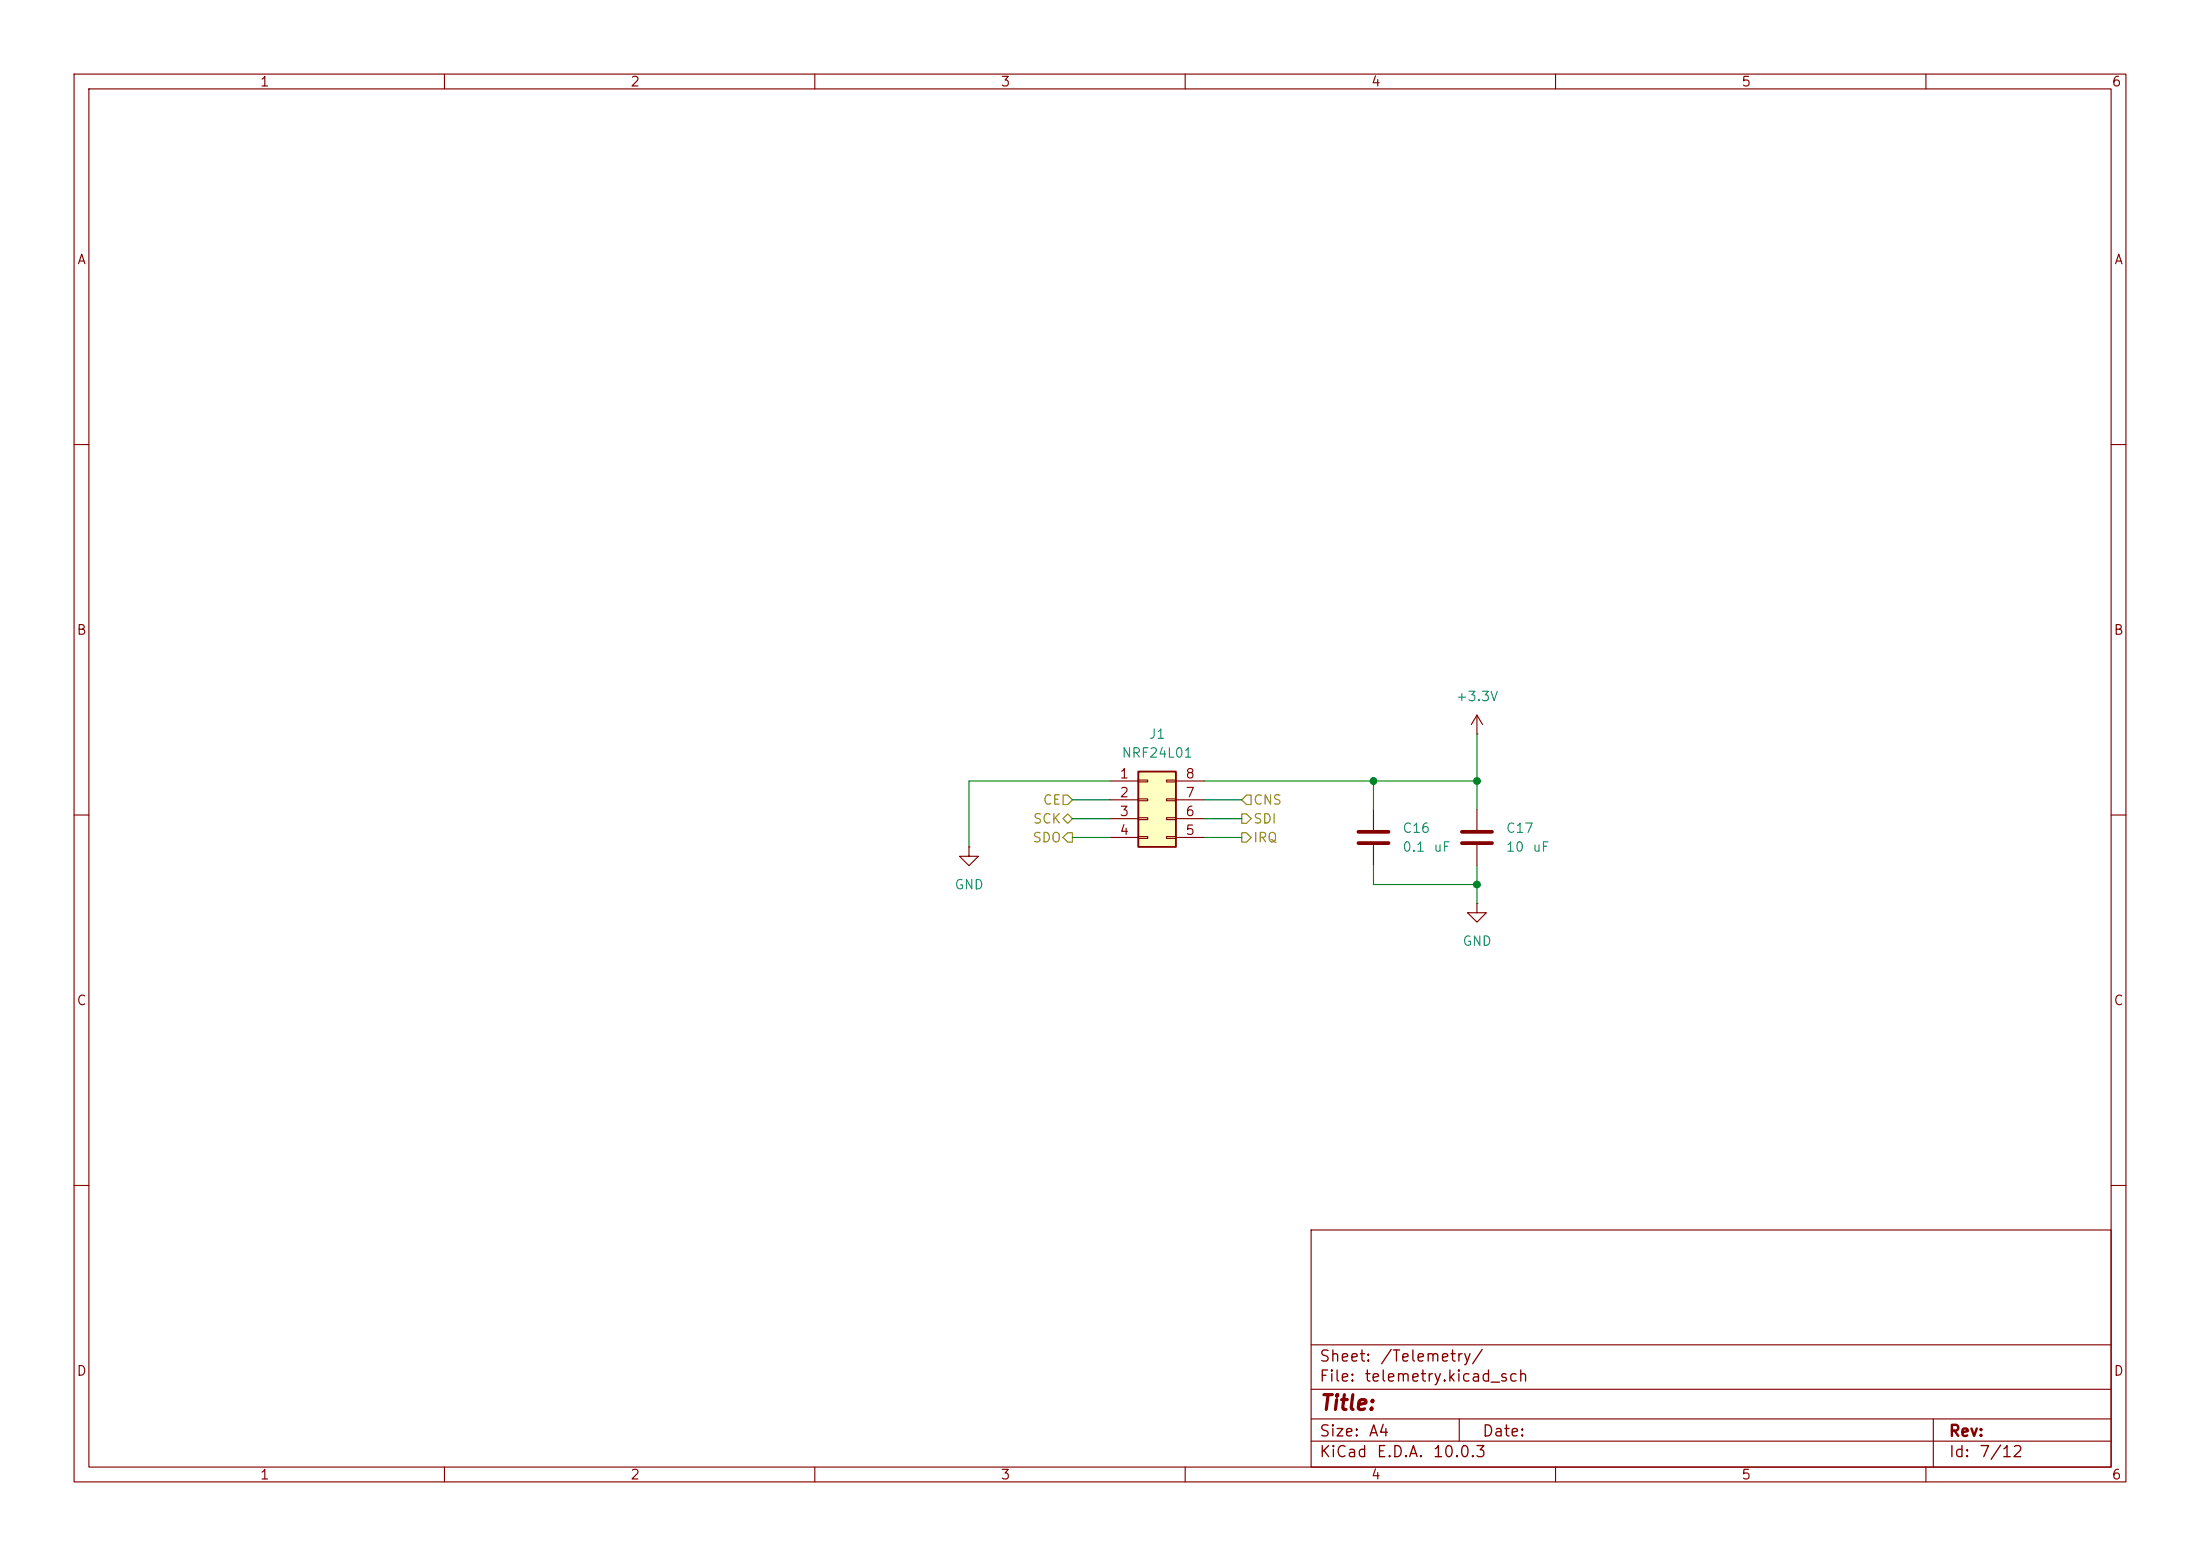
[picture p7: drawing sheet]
(kicad_sch
 (version 20260306)
 (generator "eeschema")
 (generator_version "10.0")
 (paper "A4")
 (lib_symbols
  (symbol "Connector_Generic:Conn_02x04_Counter_Clockwise"
   (pin_names
    (offset 1.016) (hide yes)) (exclude_from_sim no) (in_bom yes) (on_board yes)
   (in_pos_files yes)
   (duplicate_pin_numbers_are_jumpers no)
   (property "Reference" "J" (at 1.27 5.08 0) (show_name no) (do_not_autoplace no) (effects (font (size 1.27 1.27))))
   (property "Value" "Conn_02x04_Counter_Clockwise" (at 1.27 -7.62 0) (show_name no) (do_not_autoplace no) (effects (font (size 1.27 1.27))))
   (property "Footprint" "" (at 0 0 0) (show_name no) (do_not_autoplace no) (hide yes) (effects (font (size 1.27 1.27))))
   (property "Datasheet" "" (at 0 0 0) (show_name no) (do_not_autoplace no) (hide yes) (effects (font (size 1.27 1.27))))
   (property "Description" "Generic connector, double row, 02x04, counter clockwise pin numbering scheme (similar to DIP package numbering), script generated (kicad-library-utils/schlib/autogen/connector/)" (at 0 0 0) (show_name no) (do_not_autoplace no) (hide yes) (effects (font (size 1.27 1.27))))
   (symbol "Conn_02x04_Counter_Clockwise_1_1"
    (rectangle (start -1.27 3.81) (end 3.81 -6.35) (stroke (width 0.254) (type default)) (fill (type background)))
    (rectangle (start -1.27 2.667) (end 0 2.413) (stroke (width 0.1524) (type default)) (fill (type none)))
    (rectangle (start -1.27 0.127) (end 0 -0.127) (stroke (width 0.1524) (type default)) (fill (type none)))
    (rectangle (start -1.27 -2.413) (end 0 -2.667) (stroke (width 0.1524) (type default)) (fill (type none)))
    (rectangle (start -1.27 -4.953) (end 0 -5.207) (stroke (width 0.1524) (type default)) (fill (type none)))
    (rectangle (start 3.81 2.667) (end 2.54 2.413) (stroke (width 0.1524) (type default)) (fill (type none)))
    (rectangle (start 3.81 0.127) (end 2.54 -0.127) (stroke (width 0.1524) (type default)) (fill (type none)))
    (rectangle (start 3.81 -2.413) (end 2.54 -2.667) (stroke (width 0.1524) (type default)) (fill (type none)))
    (rectangle (start 3.81 -4.953) (end 2.54 -5.207) (stroke (width 0.1524) (type default)) (fill (type none)))
    (pin passive line (at -5.08 2.54 0) (length 3.81) (name "Pin_1" (effects (font (size 1.27 1.27)))) (number "1" (effects (font (size 1.27 1.27)))))
    (pin passive line (at -5.08 0 0) (length 3.81) (name "Pin_2" (effects (font (size 1.27 1.27)))) (number "2" (effects (font (size 1.27 1.27)))))
    (pin passive line (at -5.08 -2.54 0) (length 3.81) (name "Pin_3" (effects (font (size 1.27 1.27)))) (number "3" (effects (font (size 1.27 1.27)))))
    (pin passive line (at -5.08 -5.08 0) (length 3.81) (name "Pin_4" (effects (font (size 1.27 1.27)))) (number "4" (effects (font (size 1.27 1.27)))))
    (pin passive line (at 7.62 -5.08 180) (length 3.81) (name "Pin_5" (effects (font (size 1.27 1.27)))) (number "5" (effects (font (size 1.27 1.27)))))
    (pin passive line (at 7.62 -2.54 180) (length 3.81) (name "Pin_6" (effects (font (size 1.27 1.27)))) (number "6" (effects (font (size 1.27 1.27)))))
    (pin passive line (at 7.62 0 180) (length 3.81) (name "Pin_7" (effects (font (size 1.27 1.27)))) (number "7" (effects (font (size 1.27 1.27)))))
    (pin passive line (at 7.62 2.54 180) (length 3.81) (name "Pin_8" (effects (font (size 1.27 1.27)))) (number "8" (effects (font (size 1.27 1.27))))))
   (embedded_fonts no))
  (symbol "Device:C"
   (pin_numbers (hide yes))
   (pin_names
    (offset 0.254)) (exclude_from_sim no) (in_bom yes) (on_board yes)
   (in_pos_files yes)
   (duplicate_pin_numbers_are_jumpers no)
   (property "Reference" "C" (at 0.635 2.54 0) (show_name no) (do_not_autoplace no) (effects (font (size 1.27 1.27)) (justify left)))
   (property "Value" "C" (at 0.635 -2.54 0) (show_name no) (do_not_autoplace no) (effects (font (size 1.27 1.27)) (justify left)))
   (property "Footprint" "" (at 0.9652 -3.81 0) (show_name no) (do_not_autoplace no) (hide yes) (effects (font (size 1.27 1.27))))
   (property "Datasheet" "" (at 0 0 0) (show_name no) (do_not_autoplace no) (hide yes) (effects (font (size 1.27 1.27))))
   (property "Description" "Unpolarized capacitor" (at 0 0 0) (show_name no) (do_not_autoplace no) (hide yes) (effects (font (size 1.27 1.27))))
   (symbol "C_0_1"
    (polyline (pts (xy -2.032 0.762) (xy 2.032 0.762)) (stroke (width 0.508) (type default)) (fill (type none)))
    (polyline (pts (xy -2.032 -0.762) (xy 2.032 -0.762)) (stroke (width 0.508) (type default)) (fill (type none))))
   (symbol "C_1_1"
    (pin passive line (at 0 3.81 270) (length 2.794) (name "" (effects (font (size 1.27 1.27)))) (number "1" (effects (font (size 1.27 1.27)))))
    (pin passive line (at 0 -3.81 90) (length 2.794) (name "" (effects (font (size 1.27 1.27)))) (number "2" (effects (font (size 1.27 1.27))))))
   (embedded_fonts no))
  (symbol "power:+3.3V"
   (power global)
   (pin_numbers (hide yes))
   (pin_names
    (offset 0) (hide yes)) (exclude_from_sim no) (in_bom yes) (on_board yes)
   (in_pos_files yes)
   (duplicate_pin_numbers_are_jumpers no)
   (property "Reference" "#PWR" (at 0 -3.81 0) (show_name no) (do_not_autoplace no) (hide yes) (effects (font (size 1.27 1.27))))
   (property "Value" "+3.3V" (at 0 3.556 0) (show_name no) (do_not_autoplace no) (effects (font (size 1.27 1.27))))
   (property "Footprint" "" (at 0 0 0) (show_name no) (do_not_autoplace no) (hide yes) (effects (font (size 1.27 1.27))))
   (property "Datasheet" "" (at 0 0 0) (show_name no) (do_not_autoplace no) (hide yes) (effects (font (size 1.27 1.27))))
   (property "Description" "Power symbol creates a global label with name \"+3.3V\"" (at 0 0 0) (show_name no) (do_not_autoplace no) (hide yes) (effects (font (size 1.27 1.27))))
   (symbol "+3.3V_0_1"
    (polyline (pts (xy -0.762 1.27) (xy 0 2.54)) (stroke (width 0) (type default)) (fill (type none)))
    (polyline (pts (xy 0 2.54) (xy 0.762 1.27)) (stroke (width 0) (type default)) (fill (type none)))
    (polyline (pts (xy 0 0) (xy 0 2.54)) (stroke (width 0) (type default)) (fill (type none))))
   (symbol "+3.3V_1_1"
    (pin power_in line (at 0 0 90) (length 0) (name "" (effects (font (size 1.27 1.27)))) (number "1" (effects (font (size 1.27 1.27))))))
   (embedded_fonts no))
  (symbol "power:GND"
   (power global)
   (pin_numbers (hide yes))
   (pin_names
    (offset 0) (hide yes)) (exclude_from_sim no) (in_bom yes) (on_board yes)
   (in_pos_files yes)
   (duplicate_pin_numbers_are_jumpers no)
   (property "Reference" "#PWR" (at 0 -6.35 0) (show_name no) (do_not_autoplace no) (hide yes) (effects (font (size 1.27 1.27))))
   (property "Value" "GND" (at 0 -3.81 0) (show_name no) (do_not_autoplace no) (effects (font (size 1.27 1.27))))
   (property "Footprint" "" (at 0 0 0) (show_name no) (do_not_autoplace no) (hide yes) (effects (font (size 1.27 1.27))))
   (property "Datasheet" "" (at 0 0 0) (show_name no) (do_not_autoplace no) (hide yes) (effects (font (size 1.27 1.27))))
   (property "Description" "Power symbol creates a global label with name \"GND\" , ground" (at 0 0 0) (show_name no) (do_not_autoplace no) (hide yes) (effects (font (size 1.27 1.27))))
   (symbol "GND_0_1"
    (polyline (pts (xy 0 0) (xy 0 -1.27) (xy 1.27 -1.27) (xy 0 -2.54) (xy -1.27 -1.27) (xy 0 -1.27)) (stroke (width 0) (type default)) (fill (type none))))
   (symbol "GND_1_1"
    (pin power_in line (at 0 0 270) (length 0) (name "" (effects (font (size 1.27 1.27)))) (number "1" (effects (font (size 1.27 1.27))))))
   (embedded_fonts no)))
 (junction
  (at 185.42 105.41)
  (diameter 0)
  (color 0 0 0 0))
 (junction
  (at 199.39 119.38)
  (diameter 0)
  (color 0 0 0 0))
 (junction
  (at 199.39 105.41)
  (diameter 0)
  (color 0 0 0 0))
 (wire
  (pts (xy 130.81 114.3) (xy 130.81 105.41))
  (stroke (width 0) (type default)))
 (wire
  (pts (xy 162.56 107.95) (xy 167.64 107.95))
  (stroke (width 0) (type default)))
 (wire
  (pts (xy 162.56 110.49) (xy 167.64 110.49))
  (stroke (width 0) (type default)))
 (wire
  (pts (xy 199.39 99.06) (xy 199.39 105.41))
  (stroke (width 0) (type default)))
 (wire
  (pts (xy 144.78 110.49) (xy 149.86 110.49))
  (stroke (width 0) (type default)))
 (wire
  (pts (xy 185.42 116.84) (xy 185.42 119.38))
  (stroke (width 0) (type default)))
 (wire
  (pts (xy 199.39 119.38) (xy 199.39 121.92))
  (stroke (width 0) (type default)))
 (wire
  (pts (xy 199.39 116.84) (xy 199.39 119.38))
  (stroke (width 0) (type default)))
 (wire
  (pts (xy 144.78 107.95) (xy 149.86 107.95))
  (stroke (width 0) (type default)))
 (wire
  (pts (xy 185.42 105.41) (xy 162.56 105.41))
  (stroke (width 0) (type default)))
 (wire
  (pts (xy 185.42 105.41) (xy 185.42 109.22))
  (stroke (width 0) (type default)))
 (wire
  (pts (xy 144.78 113.03) (xy 149.86 113.03))
  (stroke (width 0) (type default)))
 (wire
  (pts (xy 199.39 105.41) (xy 199.39 109.22))
  (stroke (width 0) (type default)))
 (wire
  (pts (xy 130.81 105.41) (xy 149.86 105.41))
  (stroke (width 0) (type default)))
 (wire
  (pts (xy 185.42 119.38) (xy 199.39 119.38))
  (stroke (width 0) (type default)))
 (wire
  (pts (xy 162.56 113.03) (xy 167.64 113.03))
  (stroke (width 0) (type default)))
 (wire
  (pts (xy 199.39 105.41) (xy 185.42 105.41))
  (stroke (width 0) (type default)))
 (hierarchical_label "SDI"
  (shape output)
  (at 167.64 110.49 0)
  (effects (font (size 1.27 1.27)) (justify left)))
 (hierarchical_label "IRQ"
  (shape output)
  (at 167.64 113.03 0)
  (effects (font (size 1.27 1.27)) (justify left)))
 (hierarchical_label "CE"
  (shape input)
  (at 144.78 107.95 180)
  (effects (font (size 1.27 1.27)) (justify right)))
 (hierarchical_label "CNS"
  (shape input)
  (at 167.64 107.95 0)
  (effects (font (size 1.27 1.27)) (justify left)))
 (hierarchical_label "SCK"
  (shape bidirectional)
  (at 144.78 110.49 180)
  (effects (font (size 1.27 1.27)) (justify right)))
 (hierarchical_label "SDO"
  (shape output)
  (at 144.78 113.03 180)
  (effects (font (size 1.27 1.27)) (justify right)))
 (symbol
  (lib_id "power:+3.3V")
  (at 199.39 99.06 0)
  (unit 1)
  (body_style 1)
  (exclude_from_sim no)
  (in_bom yes)
  (on_board yes)
  (in_pos_files yes)
  (dnp no)
  (fields_autoplaced yes)
  (property "Reference" "#PWR02" (at 199.39 102.87 0) (hide yes) (show_name no) (do_not_autoplace no) (effects (font (size 1.27 1.27))))
  (property "Value" "+3.3V" (at 199.39 93.98 0) (show_name no) (do_not_autoplace no) (effects (font (size 1.27 1.27))))
  (property "Footprint" "" (at 199.39 99.06 0) (hide yes) (show_name no) (do_not_autoplace no) (effects (font (size 1.27 1.27))))
  (property "Datasheet" "" (at 199.39 99.06 0) (hide yes) (show_name no) (do_not_autoplace no) (effects (font (size 1.27 1.27))))
  (property "Description" "Power symbol creates a global label with name \"+3.3V\"" (at 199.39 99.06 0) (hide yes) (show_name no) (do_not_autoplace no) (effects (font (size 1.27 1.27))))
  (pin "1"))
 (symbol
  (lib_id "power:GND")
  (at 130.81 114.3 0)
  (unit 1)
  (body_style 1)
  (exclude_from_sim no)
  (in_bom yes)
  (on_board yes)
  (in_pos_files yes)
  (dnp no)
  (fields_autoplaced yes)
  (property "Reference" "#PWR01" (at 130.81 120.65 0) (hide yes) (show_name no) (do_not_autoplace no) (effects (font (size 1.27 1.27))))
  (property "Value" "GND" (at 130.81 119.38 0) (show_name no) (do_not_autoplace no) (effects (font (size 1.27 1.27))))
  (property "Footprint" "" (at 130.81 114.3 0) (hide yes) (show_name no) (do_not_autoplace no) (effects (font (size 1.27 1.27))))
  (property "Datasheet" "" (at 130.81 114.3 0) (hide yes) (show_name no) (do_not_autoplace no) (effects (font (size 1.27 1.27))))
  (property "Description" "Power symbol creates a global label with name \"GND\" , ground" (at 130.81 114.3 0) (hide yes) (show_name no) (do_not_autoplace no) (effects (font (size 1.27 1.27))))
  (pin "1"))
 (symbol
  (lib_id "Device:C")
  (at 185.42 113.03 0)
  (unit 1)
  (body_style 1)
  (exclude_from_sim no)
  (in_bom yes)
  (on_board yes)
  (in_pos_files yes)
  (dnp no)
  (fields_autoplaced yes)
  (property "Reference" "C16" (at 189.23 111.7599 0) (show_name no) (do_not_autoplace no) (effects (font (size 1.27 1.27)) (justify left)))
  (property "Value" "0.1 uF" (at 189.23 114.2999 0) (show_name no) (do_not_autoplace no) (effects (font (size 1.27 1.27)) (justify left)))
  (property "Footprint" "Capacitor_SMD:C_0603_1608Metric" (at 186.3852 116.84 0) (hide yes) (show_name no) (do_not_autoplace no) (effects (font (size 1.27 1.27))))
  (property "Datasheet" "" (at 185.42 113.03 0) (hide yes) (show_name no) (do_not_autoplace no) (effects (font (size 1.27 1.27))))
  (property "Description" "Unpolarized capacitor" (at 185.42 113.03 0) (hide yes) (show_name no) (do_not_autoplace no) (effects (font (size 1.27 1.27))))
  (pin "1")
  (pin "2"))
 (symbol
  (lib_id "Device:C")
  (at 199.39 113.03 0)
  (unit 1)
  (body_style 1)
  (exclude_from_sim no)
  (in_bom yes)
  (on_board yes)
  (in_pos_files yes)
  (dnp no)
  (fields_autoplaced yes)
  (property "Reference" "C17" (at 203.2 111.7599 0) (show_name no) (do_not_autoplace no) (effects (font (size 1.27 1.27)) (justify left)))
  (property "Value" "10 uF" (at 203.2 114.2999 0) (show_name no) (do_not_autoplace no) (effects (font (size 1.27 1.27)) (justify left)))
  (property "Footprint" "Capacitor_SMD:C_0603_1608Metric" (at 200.3552 116.84 0) (hide yes) (show_name no) (do_not_autoplace no) (effects (font (size 1.27 1.27))))
  (property "Datasheet" "" (at 199.39 113.03 0) (hide yes) (show_name no) (do_not_autoplace no) (effects (font (size 1.27 1.27))))
  (property "Description" "Unpolarized capacitor" (at 199.39 113.03 0) (hide yes) (show_name no) (do_not_autoplace no) (effects (font (size 1.27 1.27))))
  (pin "1")
  (pin "2"))
 (symbol
  (lib_id "Connector_Generic:Conn_02x04_Counter_Clockwise")
  (at 154.94 107.95 0)
  (unit 1)
  (body_style 1)
  (exclude_from_sim no)
  (in_bom yes)
  (on_board yes)
  (in_pos_files yes)
  (dnp no)
  (fields_autoplaced yes)
  (property "Reference" "J1" (at 156.21 99.06 0) (show_name no) (do_not_autoplace no) (effects (font (size 1.27 1.27))))
  (property "Value" "NRF24L01" (at 156.21 101.6 0) (show_name no) (do_not_autoplace no) (effects (font (size 1.27 1.27))))
  (property "Footprint" "Connector_PinHeader_2.54mm:PinHeader_2x04_P2.54mm_Vertical" (at 154.94 107.95 0) (hide yes) (show_name no) (do_not_autoplace no) (effects (font (size 1.27 1.27))))
  (property "Datasheet" "" (at 154.94 107.95 0) (hide yes) (show_name no) (do_not_autoplace no) (effects (font (size 1.27 1.27))))
  (property "Description" "Generic connector, double row, 02x04, counter clockwise pin numbering scheme (similar to DIP package numbering), script generated (kicad-library-utils/schlib/autogen/connector/)" (at 154.94 107.95 0) (hide yes) (show_name no) (do_not_autoplace no) (effects (font (size 1.27 1.27))))
  (pin "5")
  (pin "4")
  (pin "3")
  (pin "2")
  (pin "1")
  (pin "8")
  (pin "7")
  (pin "6"))
 (symbol
  (lib_id "power:GND")
  (at 199.39 121.92 0)
  (unit 1)
  (body_style 1)
  (exclude_from_sim no)
  (in_bom yes)
  (on_board yes)
  (in_pos_files yes)
  (dnp no)
  (fields_autoplaced yes)
  (property "Reference" "#PWR057" (at 199.39 128.27 0) (hide yes) (show_name no) (do_not_autoplace no) (effects (font (size 1.27 1.27))))
  (property "Value" "GND" (at 199.39 127 0) (show_name no) (do_not_autoplace no) (effects (font (size 1.27 1.27))))
  (property "Footprint" "" (at 199.39 121.92 0) (hide yes) (show_name no) (do_not_autoplace no) (effects (font (size 1.27 1.27))))
  (property "Datasheet" "" (at 199.39 121.92 0) (hide yes) (show_name no) (do_not_autoplace no) (effects (font (size 1.27 1.27))))
  (property "Description" "Power symbol creates a global label with name \"GND\" , ground" (at 199.39 121.92 0) (hide yes) (show_name no) (do_not_autoplace no) (effects (font (size 1.27 1.27))))
  (pin "1")))
